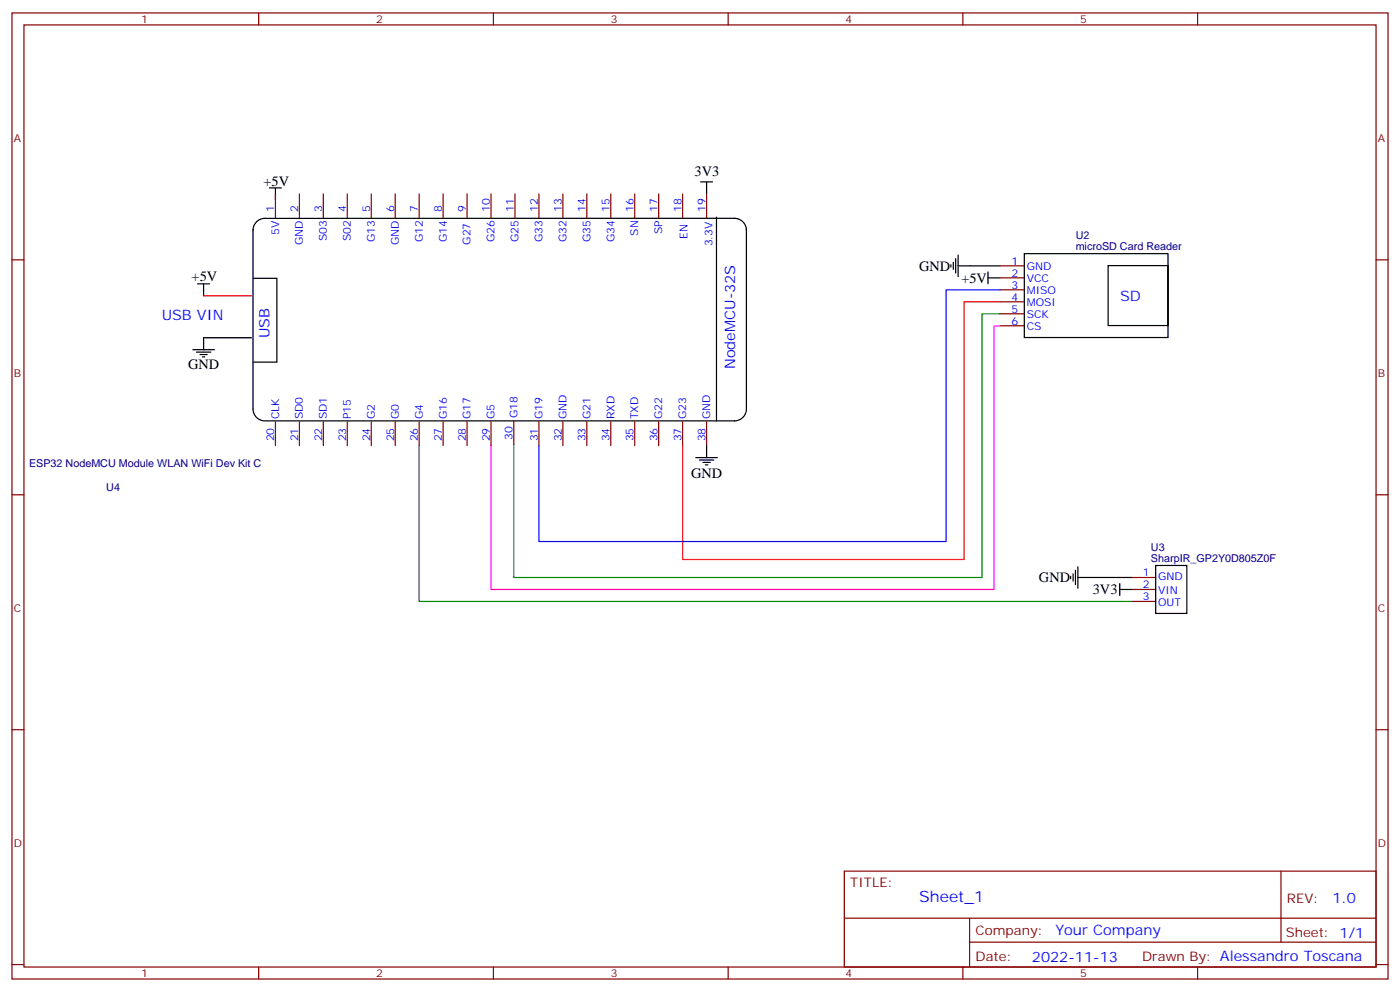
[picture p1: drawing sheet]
<svg xmlns="http://www.w3.org/2000/svg" width="412mm" height="292mm" viewBox="0 0 412 292" stroke-linecap="round" stroke-linejoin="round" font-family="sans-serif">
<g fill="none" stroke="#870000" stroke-width=".35">
<path d="M3.5 3.8h405.4v284.3h-405.4zM7.1 7.3h398.2v277.3h-398.2zM76.2 3.8v3.5M145.3 3.8v3.5M214.5 3.8v3.5M283.6 3.8v3.5M352.8 3.8v3.5M81.1 57.1v7M88.2 57.1v7M95.2 57.1v7M102.3 57.1v7M109.4 57.1v7"/>
<path d="M116.4 57.1v7M123.5 57.1v7M130.5 57.1v7M137.6 57.1v7M144.6 57.1v7M151.7 57.1v7M158.7 57.1v7M165.8 57.1v7M172.9 57.1v7M179.9 57.1v7M187 57.1v7M194 57.1v7"/>
<path d="M201.1 57.1v7M208.1 57.1v7M3.5 76.5h3.6M294.6 78.2h7M405.3 76.5h3.6M294.6 81.8h7M294.6 85.3h7M294.6 88.8h7M294.6 92.4h7M294.6 95.9h7M81.1 124.1v7.1M88.2 124.1v7.1"/>
<path d="M95.2 124.1v7.1M102.3 124.1v7.1M109.4 124.1v7.1M116.4 124.1v7.1M123.5 124.1v7.1M130.5 124.1v7.1M137.6 124.1v7.1M144.6 124.1v7.1M151.3 123.8v7M158.7 124.1v7.1M165.8 124.1v7.1M172.9 124.1v7.1"/>
<path d="M179.9 124.1v7.1M187 124.1v7.1M194 124.1v7.1M201.1 124.1v7.1M208.1 124.1v7.1M3.5 145.6h3.6M405.3 145.6h3.6M333.4 170h7M333.4 173.5h7M333.4 177h7M3.5 214.8h3.6M405.3 214.8h3.6"/>
<path d="M248.7 256.4h156.6v28.2h-156.6zM377.3 256.4v20.9M248.7 270.2h156.5M285.6 277.3h119.6M285.6 270.2v14.2M3.5 283.9h3.6M76.2 284.6v3.5M145.3 284.6v3.5M214.5 284.6v3.5M283.6 284.6v3.5M352.8 284.6v3.5M405.3 283.9h3.6"/>
</g>
<g fill="none" stroke="#000" stroke-width=".35">
<path d="M79.4 55.3h3.5M81.1 55.3v3.5M206.4 53.6h3.5M208.1 53.6v3.5M74.5 67.4v53a3.5 3.5 0 0 0 3.6 3.5M211.1 63.9v60M216.3 64.3a3.5 3.5 0 0 1 3.6 3.5M216.4 64.3h-138.3a3.5 3.5 0 0 0-3.6 3.5M219.9 67.4v53a3.5 3.5 0 0 1-3.6 3.5M280.1 77.9v.7M280.8 77.2v2.1M281.5 76.1v4.3"/>
<path d="M282.2 78.2h12.4M282.2 75.1v6.3M301.7 74.7h42.4v24.6h-42.4zM326.4 78.2h17.7v17.6h-17.7zM58.2 83.5h3.5M60 83.5v3.6M74.1 99.4h-14.1v3.5M74.5 81.9h7.1v24.7h-7.1M291 81.8h3.6M291 80v3.5M56.8 102.9h6.3M57.9 103.6h4.2"/>
<path d="M58.9 104.4h2.1M59.6 105.1h.7M78.2 123.9h138.1M205 134.7h6.3M206 135.4h4.3M207.1 136.1h2.1M207.8 136.8h.7M208.1 131.2v3.5M315.4 169.6v.7M316.1 168.9v2.1M316.8 167.9v4.2M317.5 170h15.9"/>
<path d="M317.5 166.8v6.3M329.8 173.5h3.6M329.8 171.7v3.6M340.4 166.4h9.2v14.2h-9.2z"/>
</g>
<path d="M60 87.1h14.1M294.6 88.8h-10.6v75.9h-82.9v-33.5" fill="none" stroke="#f00" stroke-width=".35"/>
<path d="M294.6 92.4h-5.3v77.6h-138v-39.2M123.5 131.2v45.8h209.9" fill="none" stroke="#008700" stroke-width=".35"/>
<path d="M294.6 95.9h-1.8v77.6h-148.2v-42.3" fill="none" stroke="#f0f" stroke-width=".35"/>
<path d="M294.6 85.3h-15.9v74.1h-120v-28.2" fill="none" stroke="#00f" stroke-width=".35"/>
<text font-size="4.6" fill="#00f" x="270.8" y="265.4">Sheet_1</text>
<g font-size="4.2">
<text x="204.6" y="51.8">3V3</text>
<text x="77.6" y="54.6">+5V</text>
<text x="56.4" y="82.8">+5V</text>
<text x="270.8" y="79.6">GND</text>
<text x="283.2" y="83.2">+5V</text>
<text x="55.4" y="108.6">GND</text>
<text x="203.6" y="140.8">GND</text>
<text x="306" y="171.4">GND</text>
<text x="321.9" y="174.9">3V3</text>
</g>
<g font-size="4.2" fill="#00f">
<text x="329.9" y="88.5">SD</text>
<text x="47.6" y="94.1">USB VIN</text>
<text x="79.4" y="99.6" transform="rotate(-90 79.4 99.6)">USB</text>
<text x="216.5" y="108.6" transform="rotate(-90 216.5 108.6)">NodeMCU-32S</text>
<text x="392.5" y="265.7">1.0</text>
<text x="310.9" y="275.2">Your Company</text>
<text x="304" y="283">2022-11-13</text>
</g>
<g font-size="3.9" fill="#800">
<text x="250.5" y="261">TITLE:</text>
<text x="379.1" y="265.7">REV:</text>
<text x="287.4" y="275.2">Company:</text>
<text x="378.7" y="275.8">Sheet: 1/1</text>
<text x="287.4" y="282.9">Date:</text>
<text x="336.4" y="282.9">Drawn By: Alessandro Toscana</text>
</g>
<g font-size="3.2" fill="#800">
<text x="41.6" y="6.8">1</text>
<text x="110.8" y="6.8">2</text>
<text x="179.9" y="6.8">3</text>
<text x="249.1" y="6.8">4</text>
<text x="318.2" y="6.8">5</text>
<text x="4.1" y="41.9">A</text>
<text x="405.9" y="41.9">A</text>
<text x="4.1" y="111.1">B</text>
<text x="405.9" y="111.1">B</text>
<text x="4.1" y="180.2">C</text>
<text x="405.9" y="180.2">C</text>
<text x="4.1" y="249.3">D</text>
<text x="405.9" y="249.3">D</text>
<text x="41.6" y="287.6">1</text>
<text x="110.8" y="287.6">2</text>
<text x="179.9" y="287.6">3</text>
<text x="249.1" y="287.6">4</text>
<text x="318.2" y="287.6">5</text>
</g>
<g font-size="3.2" fill="#00f">
<text x="80.8" y="62.4" transform="rotate(-90 80.8 62.4)">1</text>
<text x="87.8" y="62.4" transform="rotate(-90 87.8 62.4)">2</text>
<text x="94.9" y="62.4" transform="rotate(-90 94.9 62.4)">3</text>
<text x="102" y="62.4" transform="rotate(-90 102 62.4)">4</text>
<text x="109" y="62.4" transform="rotate(-90 109 62.4)">5</text>
<text x="116.1" y="62.4" transform="rotate(-90 116.1 62.4)">6</text>
<text x="123.1" y="62.4" transform="rotate(-90 123.1 62.4)">7</text>
<text x="130.2" y="62.4" transform="rotate(-90 130.2 62.4)">8</text>
<text x="137.2" y="62.4" transform="rotate(-90 137.2 62.4)">9</text>
<text x="144.3" y="62.4" transform="rotate(-90 144.3 62.4)">10</text>
<text x="151.3" y="62.4" transform="rotate(-90 151.3 62.4)">11</text>
<text x="158.4" y="62.4" transform="rotate(-90 158.4 62.4)">12</text>
<text x="165.5" y="62.4" transform="rotate(-90 165.5 62.4)">13</text>
<text x="172.5" y="62.4" transform="rotate(-90 172.5 62.4)">14</text>
<text x="179.6" y="62.4" transform="rotate(-90 179.6 62.4)">15</text>
<text x="186.6" y="62.4" transform="rotate(-90 186.6 62.4)">16</text>
<text x="193.7" y="62.4" transform="rotate(-90 193.7 62.4)">17</text>
<text x="200.7" y="62.4" transform="rotate(-90 200.7 62.4)">18</text>
<text x="207.8" y="62.4" transform="rotate(-90 207.8 62.4)">19</text>
<text x="82.2" y="69" transform="rotate(-90 82.2 69)">5V</text>
<text x="96.3" y="71" transform="rotate(-90 96.3 71)">S03</text>
<text x="103.4" y="71" transform="rotate(-90 103.4 71)">S02</text>
<text x="110.4" y="71.3" transform="rotate(-90 110.4 71.3)">G13</text>
<text x="124.5" y="71.3" transform="rotate(-90 124.5 71.3)">G12</text>
<text x="131.6" y="71.3" transform="rotate(-90 131.6 71.3)">G14</text>
<text x="145.7" y="71.3" transform="rotate(-90 145.7 71.3)">G26</text>
<text x="152.8" y="71.3" transform="rotate(-90 152.8 71.3)">G25</text>
<text x="159.8" y="71.3" transform="rotate(-90 159.8 71.3)">G33</text>
<text x="166.9" y="71.3" transform="rotate(-90 166.9 71.3)">G32</text>
<text x="173.9" y="71.3" transform="rotate(-90 173.9 71.3)">G35</text>
<text x="181" y="71.3" transform="rotate(-90 181 71.3)">G34</text>
<text x="188" y="69.4" transform="rotate(-90 188 69.4)">SN</text>
<text x="195.1" y="68.9" transform="rotate(-90 195.1 68.9)">SP</text>
<text x="202.5" y="70.3" transform="rotate(-90 202.5 70.3)">EN</text>
<text x="89.3" y="72.1" transform="rotate(-90 89.3 72.1)">GND</text>
<text x="117.5" y="72.1" transform="rotate(-90 117.5 72.1)">GND</text>
<text x="138.6" y="72" transform="rotate(-90 138.6 72)">G27</text>
<text x="209.9" y="72.5" transform="rotate(-90 209.9 72.5)">3.3V</text>
<text x="297.9" y="78">1</text>
<text x="297.9" y="81.5">2</text>
<text x="302.4" y="79.4">GND</text>
<text x="302.4" y="82.9">VCC</text>
<text x="297.9" y="85">3</text>
<text x="297.9" y="88.5">4</text>
<text x="302.4" y="86.4">MISO</text>
<text x="302.4" y="90">MOSI</text>
<text x="297.9" y="92.1">5</text>
<text x="297.9" y="95.6">6</text>
<text x="302.4" y="93.5">SCK</text>
<text x="302.4" y="97">CS</text>
<text x="82.2" y="123.4" transform="rotate(-90 82.2 123.4)">CLK</text>
<text x="89.3" y="123.4" transform="rotate(-90 89.3 123.4)">SD0</text>
<text x="96.3" y="123.4" transform="rotate(-90 96.3 123.4)">SD1</text>
<text x="103.4" y="123.4" transform="rotate(-90 103.4 123.4)">P15</text>
<text x="110.4" y="123.4" transform="rotate(-90 110.4 123.4)">G2</text>
<text x="117.5" y="123.4" transform="rotate(-90 117.5 123.4)">G0</text>
<text x="124.5" y="123.4" transform="rotate(-90 124.5 123.4)">G4</text>
<text x="131.6" y="123.4" transform="rotate(-90 131.6 123.4)">G16</text>
<text x="138.6" y="123.4" transform="rotate(-90 138.6 123.4)">G17</text>
<text x="145.7" y="123.4" transform="rotate(-90 145.7 123.4)">G5</text>
<text x="152.4" y="123" transform="rotate(-90 152.4 123)">G18</text>
<text x="159.8" y="123.4" transform="rotate(-90 159.8 123.4)">G19</text>
<text x="166.9" y="123.4" transform="rotate(-90 166.9 123.4)">GND</text>
<text x="173.9" y="123.4" transform="rotate(-90 173.9 123.4)">G21</text>
<text x="181" y="123.4" transform="rotate(-90 181 123.4)">RXD</text>
<text x="188" y="123.4" transform="rotate(-90 188 123.4)">TXD</text>
<text x="195.1" y="123.4" transform="rotate(-90 195.1 123.4)">G22</text>
<text x="202.1" y="123.4" transform="rotate(-90 202.1 123.4)">G23</text>
<text x="209.2" y="123.4" transform="rotate(-90 209.2 123.4)">GND</text>
<text x="80.8" y="129.9" transform="rotate(-90 80.8 129.9)">20</text>
<text x="87.8" y="129.9" transform="rotate(-90 87.8 129.9)">21</text>
<text x="94.9" y="129.9" transform="rotate(-90 94.9 129.9)">22</text>
<text x="102" y="129.9" transform="rotate(-90 102 129.9)">23</text>
<text x="109" y="129.9" transform="rotate(-90 109 129.9)">24</text>
<text x="116.1" y="129.9" transform="rotate(-90 116.1 129.9)">25</text>
<text x="123.1" y="129.9" transform="rotate(-90 123.1 129.9)">26</text>
<text x="130.2" y="129.9" transform="rotate(-90 130.2 129.9)">27</text>
<text x="137.2" y="129.9" transform="rotate(-90 137.2 129.9)">28</text>
<text x="144.3" y="129.9" transform="rotate(-90 144.3 129.9)">29</text>
<text x="151" y="129.6" transform="rotate(-90 151 129.6)">30</text>
<text x="158.4" y="129.9" transform="rotate(-90 158.4 129.9)">31</text>
<text x="165.5" y="129.9" transform="rotate(-90 165.5 129.9)">32</text>
<text x="172.5" y="129.9" transform="rotate(-90 172.5 129.9)">33</text>
<text x="179.6" y="129.9" transform="rotate(-90 179.6 129.9)">34</text>
<text x="186.6" y="129.9" transform="rotate(-90 186.6 129.9)">35</text>
<text x="193.7" y="129.9" transform="rotate(-90 193.7 129.9)">36</text>
<text x="200.7" y="129.9" transform="rotate(-90 200.7 129.9)">37</text>
<text x="207.8" y="129.9" transform="rotate(-90 207.8 129.9)">38</text>
<text x="336.6" y="169.6">1</text>
<text x="336.6" y="173.1">2</text>
<text x="341.1" y="170.7">GND</text>
<text x="336.6" y="176.7">3</text>
<text x="341.1" y="174.7">VIN</text>
<text x="341.1" y="178.4">OUT</text>
</g>
<g font-size="3.2" fill="#000080">
<text x="316.9" y="70.4">U2</text>
<text x="316.9" y="73.6">microSD Card Reader</text>
<text x="8.6" y="137.6">ESP32 NodeMCU Module WLAN WiFi Dev Kit C</text>
<text x="31.3" y="144.6">U4</text>
<text x="339" y="165.4">SharpIR_GP2Y0D805Z0F</text>
<text x="339" y="162.2">U3</text>
</g>
</svg>
